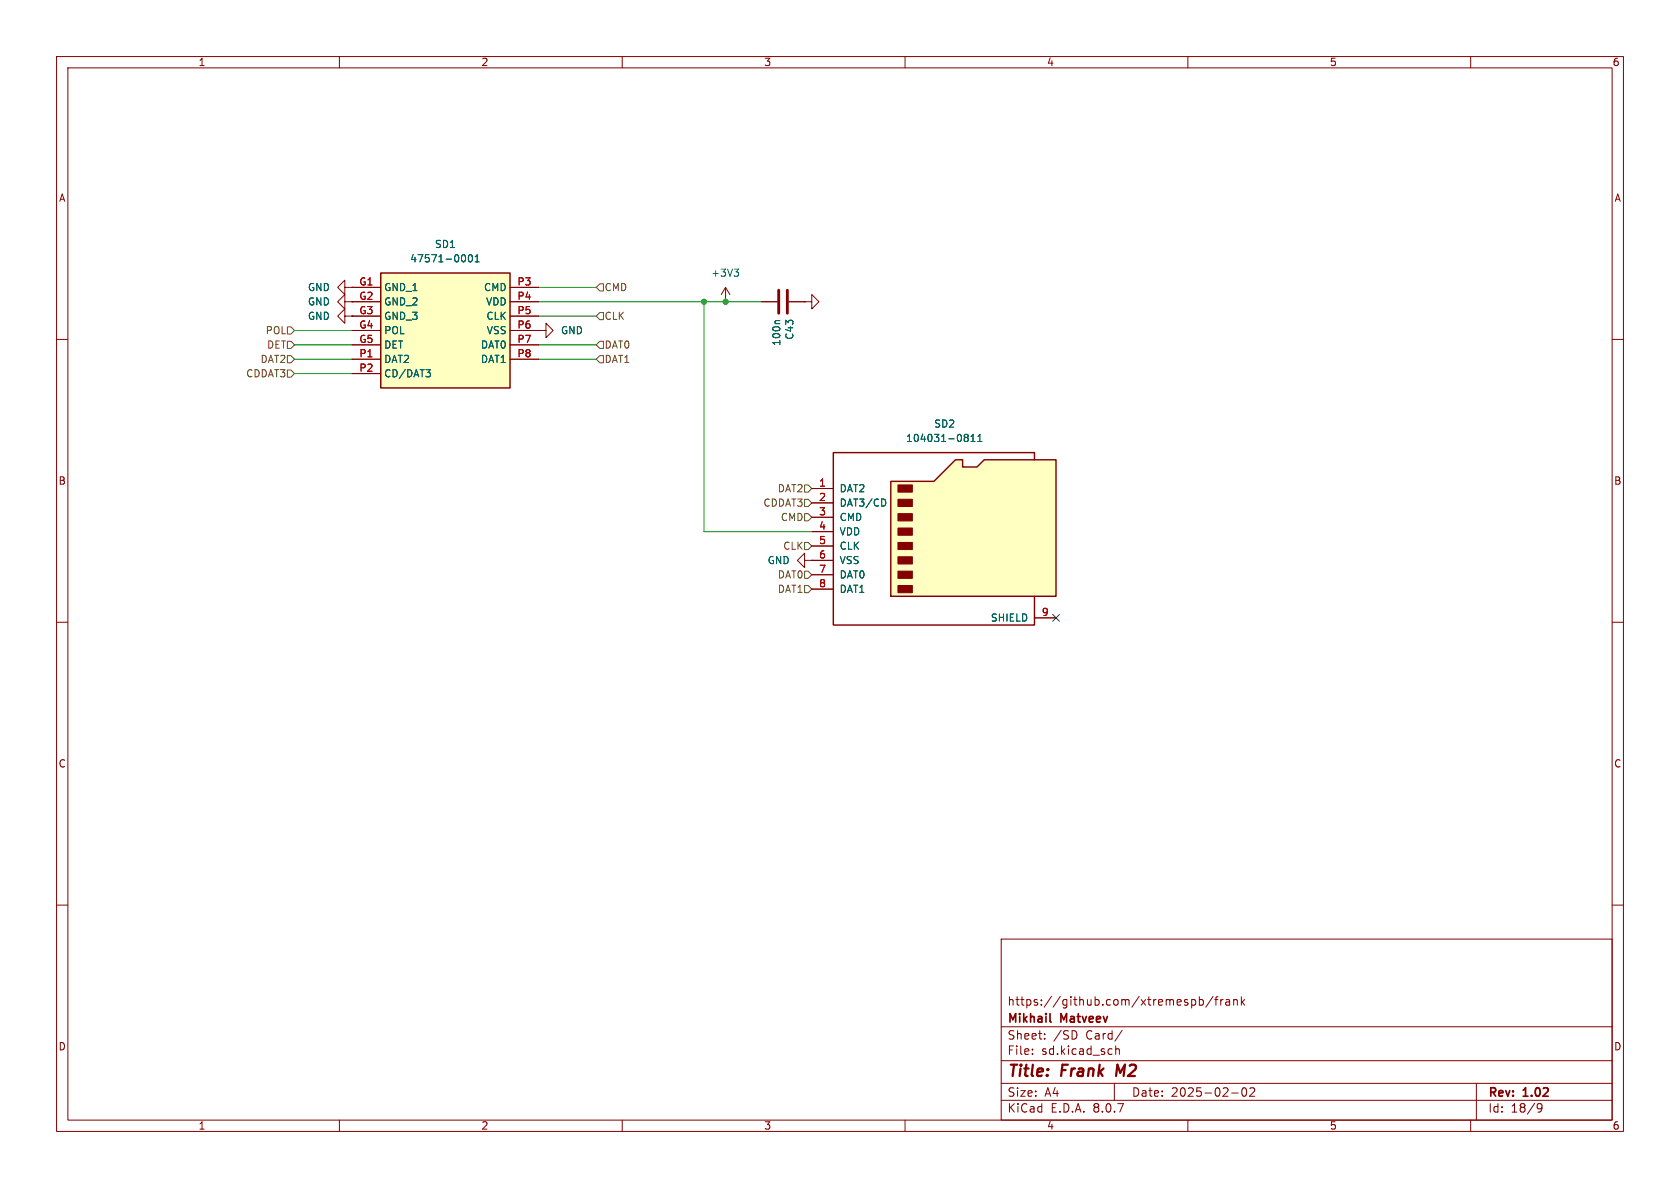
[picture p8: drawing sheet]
<svg xmlns="http://www.w3.org/2000/svg" width="297mm" height="210mm" viewBox="0 0 297 210" stroke-linecap="round" stroke-linejoin="round" font-family="sans-serif">
<g fill="none" stroke="#840000" stroke-width=".18">
<path d="M10 10h277v190h-277zM12 12h273v186h-273zM60 10v2M110 10v2M160 10v2M210 10v2M260 10v2M61 50.8v-1.3l-1.3 1.3 1.3 1.3v-1.3h1.2M61 55.9v-1.3l-1.3 1.3 1.3 1.3v-1.3h1.2M62.2 50.8h.1M62.2 55.9h.1M134.6 53.3h2.8"/>
<path d="M139.4 53.3h2.8M142.2 53.3h1.3v-1.2l1.3 1.2-1.3 1.3v-1.3M142.2 53.3h.1M10 60h2M285 60h2M142.2 99.1v-1.3l-1.2 1.3 1.2 1.2v-1.2h1.3M143.5 99.1h.1M10 110h2M285 110h2M10 160h2M177 166h108v32h-108zM210.7 176.8l.4-.1 .3 .3v.4l-.2 .2h-.5"/>
<path d="M212 176.8l.5-.1 .2 .3v.4l-.1 .2h-.6M212 176.2v1.5M214.5 176.1l-1.3 2M214.7 176.7h.6M215.3 176.2l-.3 .2v1.3M215.8 176.7v1M216.2 176.7l-.2 .1-.2 .2M216.7 176.8h.6l.1 .9M217.4 177.1h-.5a.29 .29 0 0 0-.2 .3 .29 .29 0 0 0 .2 .3l.5-.1M218.1 176.8l.2-.1 .4 .1v.9M218.1 176.7v1M219.5 176.2v1.5"/>
<path d="M219.6 177.1l.4 .6M220 176.7l-.5 .6M285 160h2M60 198v2M110 198v2M160 198v2M177 194.5h108M177 191.5h108M177 187.5h108M177 181.5h108M182.5 186.3v.1M182.5 185.5v.1"/>
<path d="M184.7 183.6v.1M184.7 182.8v.1M190.3 182.6v.7M197 191.5v3M197.2 184.9v1.5M197.2 185.5l.3-.1 .3 .1 .1 .9M198.4 182.1l-1.3 2M210 198v2M217.7 193.2h1.2M219.7 192.4l.2-.1a.81 .81 0 0 1 .6 .6 .81 .81 0 0 1-.3 .8l-.2 .1a.81 .81 0 0 1-.3-1.4zM221 192.4l.5-.1 .2 .1 .1 .3-.9 1.1h.9M260 198v2"/>
<path d="M261 191.5v6.5M271.7 195.4l.3-.3 .5 .1a.99 .99 0 0 1-.3 1.4h-.3M271.7 195.7l.3 .3h.3l.3-.3"/>
</g>
<path d="M197.6 188.2l-.3 2" fill="none" stroke="#840000" stroke-width=".4"/>
<path d="M185.6 180.5l.2 .2" fill="none" stroke="#840000" stroke-width=".3"/>
<path d="M137.7 51.3v4.1M139.2 51.3v4.1" fill="none" stroke="#840000" stroke-width=".51"/>
<path d="M137.9 56.7h-.7l-.2 .2" fill="none" stroke="#006464" stroke-width=".18"/>
<path d="M67.3 48.3h22.9v20.3h-22.9z" fill="#ffffc2"/>
<path d="M67.3 48.3h22.9v20.3h-22.9z" fill="none" stroke="#840000" stroke-width=".25"/>
<g fill="none" stroke="#840000" stroke-width=".18">
<path d="M61 53.3v-1.2l-1.3 1.2 1.3 1.3v-1.3h1.2M62.2 53.3h.1M62.2 50.8h5.1M62.2 53.3h5.1M62.2 55.9h5.1M62.2 58.4h5.1M90.2 50.8h5M90.2 53.3h5M90.2 55.9h5M90.2 58.4h5M95.2 58.4h1.3v-1.2l1.3 1.2-1.3 1.3v-1.3M95.2 58.4h.1"/>
<path d="M62.2 61h5.1M62.2 63.5h5.1M62.2 66h5.1M90.2 61h5M90.2 63.5h5"/>
</g>
<path d="M82 45a.79 .79 0 0 1 0 1.3M82.9 45.2l.2-.2a.68 .68 0 0 1 .4 .7 .68 .68 0 0 1-.4 .6l-.2-.1-.1-.4zM84 46.3h.7M84 45.4l.4-.4v1.3M75.3 65.3h.8l-.4 .5M75.8 65.8l.3 .3v.3l-.3 .2" fill="none" stroke="#006464" stroke-width=".18"/>
<path d="M157.5 85.1h7.6l3.8-3.8h1.3v1.3h2.5l1.3-1.3h12.7v24.1h-29.2z" fill="#ffffc2"/>
<g fill="#840000" stroke="#840000" stroke-width=".18">
<path d="M158.7 103.5h2.6v1.3h-2.6z"/>
<path d="M158.7 101h2.6v1.2h-2.6z"/>
<path d="M158.7 98.4h2.6v1.3h-2.6z"/>
<path d="M158.7 95.9h2.6v1.3h-2.6z"/>
<path d="M158.7 93.3h2.6v1.3h-2.6z"/>
<path d="M158.7 90.8h2.6v1.3h-2.6z"/>
<path d="M158.7 88.3h2.6v1.2h-2.6z"/>
<path d="M158.7 85.7h2.6v1.3h-2.6z"/>
</g>
<path d="M157.5 85.1h7.6l3.8-3.8h1.3v1.3h2.5l1.3-1.3h12.7v24.1h-29.2zM182.9 81.3v-1.3h-35.6v30.5h35.6v-5.1" fill="none" stroke="#840000" stroke-width=".25"/>
<g fill="none" stroke="#840000" stroke-width=".18">
<path d="M62.2 53.3h.1M62.2 55.9h.1M62.2 50.8h.1M62.2 53.3h5.1M62.2 50.8h5.1M62.2 55.9h5.1M62.2 58.4h5.1M90.2 53.3h5M90.2 50.8h5M90.2 55.9h5M90.2 58.4h5M95.2 58.4h.1"/>
<path d="M128.3 53.3h.1M128.3 50.8l-.8 1.3M128.3 50.8v2.5M128.3 50.8l.7 1.3M134.6 53.3h2.8M139.4 53.3h2.8M142.2 53.3h.1M62.2 61h5.1M62.2 63.5h5.1M62.2 66h5.1M90.2 61h5M90.2 63.5h5"/>
<path d="M143.5 99.1h.1M143.5 86.4h3.8M143.5 88.9h3.8M143.5 91.4h3.8M143.5 94h3.8M143.5 96.5h3.8M143.5 99.1h3.8M143.5 101.6h3.8M143.5 104.1h3.8M182.9 109.2h3.8"/>
</g>
<g fill="none" stroke="#006464" stroke-width=".18">
<path d="M82 45a.79 .79 0 0 1 0 1.3M82.9 45.2l.2-.2a.68 .68 0 0 1 .4 .7 .68 .68 0 0 1-.4 .6l-.2-.1-.1-.4zM84 46.3h.7M84 45.4l.4-.4v1.3M129.8 47.6h.8l-.5 .5M130.3 48.1l.3 .2v.3l-.3 .2M137.9 56.7h-.7l-.2 .2M75.3 65.3h.8l-.4 .5M75.8 65.8l.3 .3v.3l-.3 .2M170.7 76.8h.2l.3 .2-.3 .3M170.7 77.3h.2M170.9 77.3l.3 .3v.2l-.1 .2h-.4"/>
<path d="M171.7 78h.7M171.7 77.1l.3-.3v1.2M172.9 78h.7M172.9 77.1l.3-.3v1.2M156.4 88.3l.2 .5-.2 .6"/>
</g>
<g fill="none" stroke="#725600" stroke-width=".18">
<path d="M50.8 57.8h.6l.7 .6-.7 .7h-.6zM106 55.2h.7v1.3h-.7l-.6-.6zM106 50.2h.7v1.2h-.7l-.6-.6zM50.8 62.9h.6l.7 .6-.7 .6h-.6zM50.8 65.4h.6l.7 .6-.7 .7h-.6zM50.8 60.3h.6l.7 .7-.7 .6h-.6zM106 60.3h.7v1.3h-.7l-.6-.6zM106 62.9h.7v1.2h-.7l-.6-.6zM142.2 88.3h.7l.6 .6-.6 .6h-.7zM142.2 85.7h.7l.6 .7-.6 .6h-.7zM142.2 90.8h.7l.6 .6-.6 .7h-.7zM142.2 95.9h.7l.6 .6-.6 .7h-.7z"/>
<path d="M142.2 101h.7l.6 .6-.6 .6h-.7zM142.2 103.5h.7l.6 .6-.6 .7h-.7z"/>
</g>
<path d="M52.1 58.4h10.1M95.2 55.9h10.2M95.2 53.3h39.4M95.2 50.8h10.2M124.5 53.3v40.7h19M52.1 61h10.1M52.1 63.5h10.1M52.1 66h10.1M95.2 61h10.2M95.2 63.5h10.2" fill="none" stroke="#009600" stroke-width=".18"/>
<path d="M186.1 108.6l1.2 1.2M187.3 108.6l-1.2 1.2" fill="none" stroke="#000084" stroke-width=".18"/>
<g fill="#009600" stroke="#009600" stroke-width=".18">
<circle cx="128.3" cy="53.3" r=".46"/>
<circle cx="124.5" cy="53.3" r=".46"/>
</g>
<g font-size="2.8" fill="#840000">
<text x="178" y="190.9">Title:</text>
<text x="187.7" y="190.9">Frank</text>
<text x="198.2" y="190.9">M2</text>
</g>
<g font-size="2.1" fill="#840000">
<text x="178" y="178">https://github.com/xtremespb/frank</text>
<text x="178" y="184">Sheet:</text>
<text x="178" y="181.2">Mikhail</text>
<text x="186.2" y="184">/SD</text>
<text x="187.6" y="181.2">Matveev</text>
<text x="192" y="184">Card/</text>
<text x="178" y="186.7">File:</text>
<text x="184.1" y="186.7">sd.kicad_sch</text>
<text x="178" y="196.9">KiCad</text>
<text x="178" y="194.1">Size:</text>
<text x="184.7" y="194.1">A4</text>
<text x="185.7" y="196.9">E.D.A.</text>
<text x="193.3" y="196.9">8.0.7</text>
<text x="200" y="194.1">Date:</text>
<text x="207" y="194.1">2025-02-02</text>
<text x="263" y="194.3">Rev:</text>
<text x="263" y="196.9">Id:</text>
<text x="267.1" y="196.9">18/9</text>
<text x="269.4" y="194.3">1.02</text>
</g>
<g font-size="1.8" fill="#840000">
<text x="35" y="11.9">1</text>
<text x="85" y="11.9">2</text>
<text x="135" y="11.9">3</text>
<text x="185" y="11.9">4</text>
<text x="235" y="11.9">5</text>
<text x="285" y="11.9">6</text>
<text x="10.3" y="35.9">A</text>
<text x="285.3" y="35.9">A</text>
<text x="10.3" y="85.9">B</text>
<text x="285.3" y="85.9">B</text>
<text x="10.3" y="135.9">C</text>
<text x="285.3" y="135.9">C</text>
<text x="10.3" y="185.9">D</text>
<text x="285.3" y="185.9">D</text>
<text x="35" y="199.9">1</text>
<text x="85" y="199.9">2</text>
<text x="135" y="199.9">3</text>
<text x="185" y="199.9">4</text>
<text x="235" y="199.9">5</text>
<text x="285" y="199.9">6</text>
</g>
<g font-size="1.8" fill="#006464">
<text x="72.4" y="46.6">47571-0001</text>
<text x="76.8" y="44">SD1</text>
<text x="54.3" y="51.7">GND</text>
<text x="67.8" y="51.7">GND_1</text>
<text x="85.5" y="51.7">CMD</text>
<text x="125.6" y="49.1">+3V3</text>
<text x="54.3" y="56.7">GND</text>
<text x="54.3" y="54.2">GND</text>
<text x="67.8" y="54.2">GND_2</text>
<text x="67.8" y="56.7">GND_3</text>
<text x="67.8" y="59.3">POL</text>
<text x="85.8" y="54.2">VDD</text>
<text x="85.9" y="56.7">CLK</text>
<text x="86" y="59.3">VSS</text>
<text x="99.1" y="59.3">GND</text>
<text x="67.8" y="61.8">DET</text>
<text x="67.8" y="64.4">DAT2</text>
<text x="84.9" y="61.8">DAT0</text>
<text x="84.9" y="64.4">DAT1</text>
<text x="138.2" y="61.3" transform="rotate(-90 138.2 61.3)">100n</text>
<text x="140.5" y="60.2" transform="rotate(-90 140.5 60.2)">C43</text>
<text x="67.8" y="66.9">CD/DAT3</text>
<text x="165.1" y="75.8">SD2</text>
<text x="160.1" y="78.3">104031-0811</text>
<text x="148.3" y="87.2">DAT2</text>
<text x="148.3" y="89.8">DAT3/CD</text>
<text x="148.3" y="92.3">CMD</text>
<text x="148.3" y="94.8">VDD</text>
<text x="135.6" y="99.9">GND</text>
<text x="148.3" y="97.4">CLK</text>
<text x="148.3" y="99.9">VSS</text>
<text x="148.3" y="102.5">DAT0</text>
<text x="148.3" y="105">DAT1</text>
<text x="175.1" y="110.1">SHIELD</text>
</g>
<g font-size="1.8" fill="#a90000">
<text x="63.4" y="50.5">G1</text>
<text x="63.4" y="53.1">G2</text>
<text x="91.4" y="50.5">P3</text>
<text x="91.4" y="53.1">P4</text>
<text x="63.4" y="55.6">G3</text>
<text x="63.4" y="58.2">G4</text>
<text x="91.4" y="55.6">P5</text>
<text x="91.4" y="58.2">P6</text>
<text x="63.4" y="60.7">G5</text>
<text x="63.4" y="63.2">P1</text>
<text x="63.4" y="65.8">P2</text>
<text x="91.4" y="60.7">P7</text>
<text x="91.4" y="63.2">P8</text>
<text x="144.7" y="86.1">1</text>
<text x="144.7" y="88.6">2</text>
<text x="144.7" y="91.2">3</text>
<text x="144.7" y="93.7">4</text>
<text x="144.7" y="96.3">5</text>
<text x="144.7" y="98.8">6</text>
<text x="144.7" y="101.3">7</text>
<text x="144.7" y="103.9">8</text>
<text x="184.1" y="109">9</text>
</g>
<g font-size="1.8" fill="#725600">
<text x="106.8" y="51.7">CMD</text>
<text x="46.9" y="59.3">POL</text>
<text x="106.8" y="56.7">CLK</text>
<text x="46" y="64.4">DAT2</text>
<text x="47.1" y="61.8">DET</text>
<text x="106.8" y="61.8">DAT0</text>
<text x="106.8" y="64.4">DAT1</text>
<text x="43.4" y="66.9">CDDAT3</text>
<text x="134.9" y="89.8">CDDAT3</text>
<text x="137.4" y="87.2">DAT2</text>
<text x="137.9" y="92.3">CMD</text>
<text x="138.4" y="97.4">CLK</text>
<text x="137.4" y="102.5">DAT0</text>
<text x="137.4" y="105">DAT1</text>
</g>
</svg>
